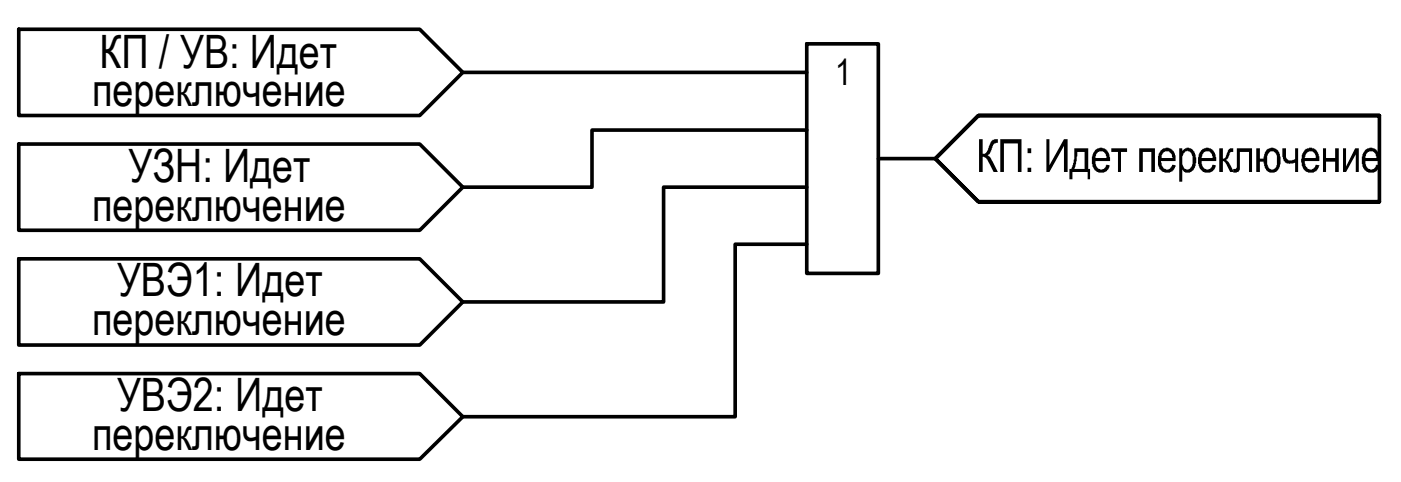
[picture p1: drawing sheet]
<svg xmlns="http://www.w3.org/2000/svg" width="98mm" height="34mm" viewBox="0 0 98 34" stroke-linecap="round" stroke-linejoin="round" font-family="sans-serif">
<!-- layer: 0 -->
<path d="M1.3 10h28l3 3-3 3.1h-28zM1.3 18h28l3 3-3 3.1h-28zM1.3 2h28l3 3-3 3.1h-28zM32.3 5h24M56.3 3.1h5v16h-5zM56.3 9.1h-15v3.9h-9M56.3 13h-10v8h-14M56.3 17h-5v12h-19M61.3 11.1h4M96.3 8.1h-28l-3 3 3 3h28v-6h-28l-3 3 3 3h28M1.3 26h28l3 3-3 3h-28z" fill="none" stroke="#000" stroke-width=".25"/>
<g fill="#000">
<path d="M68.3 9.7h.3v1a.61 .61 0 0 0 .4-.6 .51 .51 0 0 1 .6-.4v.3a.52 .52 0 0 0-.4 .5l-.3 .3 .2 .2 .5 1h-.3l-.4-.9-.2-.2h-.1v1.1h-.3zM69.8 9.7h1.5v2.3h-.3v-2h-.9v2h-.3zM73 9.7h.2v1.8l1-1.8h.3v2.3h-.3v-1.8l-1 1.8h-.2zM77.6 10.3h1.1v.3h-.5v1.4h-.2v-1.4h-.4zM79.5 10.3h1.1v1.7h-.3v-1.4h-.5v1.4h-.3zM85.1 10.3h.2v.8l.2-.1 .1-.2a.5 .5 0 0 1 .5-.5v.3a.37 .37 0 0 0-.4 .4l-.1 .1 .2 .2 .3 .7h-.3l-.2-.6-.2-.2-.1 .8h-.2zM86.3 10.3h1.1v1.7h-.2v-1.4h-.7v.8a.44 .44 0 0 1-.4 .6v-.2l.2-.1zM89.5 10.3h.2v.4a.39 .39 0 0 0 .2 .5 .39 .39 0 0 0 .5-.1v-.8h.2v1.7h-.2v-.6h-.2a.54 .54 0 0 1-.7-.6zM92.3 10.3h.2v.7h.7v-.7h.2v1.7h-.2v-.7h-.7v.7h-.2zM93.7 10.3h.2v1.3l.7-1.3h.2v1.7h-.2v-1.2l-.7 1.2h-.2z"/>
<path d="M71.7 10.3h.3v.4h-.3zM71.7 11.7h.3v.3h-.3z"/>
<path d="M75 10.3h.9v1.5h.2v.7h-.2v-.5h-1.1v.5h-.2v-.7l.2-.1 .2-.6zM75.2 10.6l-.1 .6-.1 .6h.7v-1.2z"/>
<path d="M76.4 10.5l.1-.1a.64 .64 0 0 1 .7 0 .64 .64 0 0 1 .3 .7v.1h-1a.4 .4 0 0 0 .2 .6 .4 .4 0 0 0 .5-.3l.2 .1a.62 .62 0 0 1-.7 .4 .62 .62 0 0 1-.5-.6v-.5zM76.6 10.6l-.1 .4h.7a.39 .39 0 0 0-.2-.4 .39 .39 0 0 0-.4 0z"/>
<path d="M81 10.5a.63 .63 0 0 1 .7-.1 .63 .63 0 0 1 .3 .7v.1l-1 .1a.47 .47 0 0 0 .6 .5l.2-.3h.2v.1a.66 .66 0 0 1-.8 .4 .66 .66 0 0 1-.4-.9l.1-.4zM81.2 10.6l-.1 .2v.2h.7a.41 .41 0 0 0-.2-.4 .41 .41 0 0 0-.4 0z"/>
<path d="M82.3 10.3h.2v.2a.53 .53 0 0 1 .7-.1 .53 .53 0 0 1 .2 .6l.1 .4-.1 .3a.48 .48 0 0 1-.9 .1v.9h-.2zM82.7 10.6a.95 .95 0 0 0 0 1.2 .45 .45 0 0 0 .5-.2 .45 .45 0 0 0 0-.5 .42 .42 0 0 0-.5-.5z"/>
<path d="M83.8 10.5a.66 .66 0 0 1 .8-.1 .66 .66 0 0 1 .3 .7v.1h-1a.4 .4 0 0 0 .2 .6 .4 .4 0 0 0 .5-.3l.2 .1a.62 .62 0 0 1-.6 .4 .62 .62 0 0 1-.6-.6v-.6zM84 10.6l-.1 .4h.7a.4 .4 0 0 0-.2-.4 .4 .4 0 0 0-.4 0z"/>
<path d="M87.7 10.3h.2v.8h.3v-.1a.57 .57 0 0 1 .4-.7 .57 .57 0 0 1 .7 .4l.1 .7-.2 .4a.55 .55 0 0 1-.6 .2 .55 .55 0 0 1-.4-.6v-.1h-.3v.7h-.2zM88.6 10.6a1.06 1.06 0 0 0-.1 1.1 .33 .33 0 0 0 .4 .1 .33 .33 0 0 0 .2-.4v-.2a.44 .44 0 0 0-.5-.6z"/>
<path d="M91 10.6a.6 .6 0 0 1 .7-.2 .6 .6 0 0 1 .4 .7v.1h-1a.47 .47 0 0 0 .5 .6l.2-.3h.3l-.1 .1a.61 .61 0 0 1-.7 .4 .61 .61 0 0 1-.5-.6v-.3zM91.1 10.7v.3h.7a.38 .38 0 0 0-.2-.4 .38 .38 0 0 0-.5 .1z"/>
<path d="M95.2 10.5l.1-.1a.64 .64 0 0 1 .7 0 .64 .64 0 0 1 .3 .7v.1h-1a.4 .4 0 0 0 .2 .6 .4 .4 0 0 0 .6-.3h.2l-.1 .2a.65 .65 0 0 1-.8 .3 .65 .65 0 0 1-.4-.8l.1-.4zM95.4 10.6l-.1 .4h.8a.38 .38 0 0 0-.2-.4 .38 .38 0 0 0-.5 0z"/>
</g>
<g font-size="3.2">
<text x="6.9" y="4.7">КП / УВ: Идет</text>
<text x="6.4" y="7.4">переключение</text>
<text x="6.4" y="15.4">переключение</text>
<text x="9" y="12.7">УЗН: Идет</text>
<text x="6.4" y="23.4">переключение</text>
<text x="8.2" y="20.7">УВЭ1: Идет</text>
<text x="8.2" y="28.7">УВЭ2: Идет</text>
<text x="6.4" y="31.3">переключение</text>
</g>
<text font-size="2.5" x="58.3" y="5.9">1</text>
</svg>
